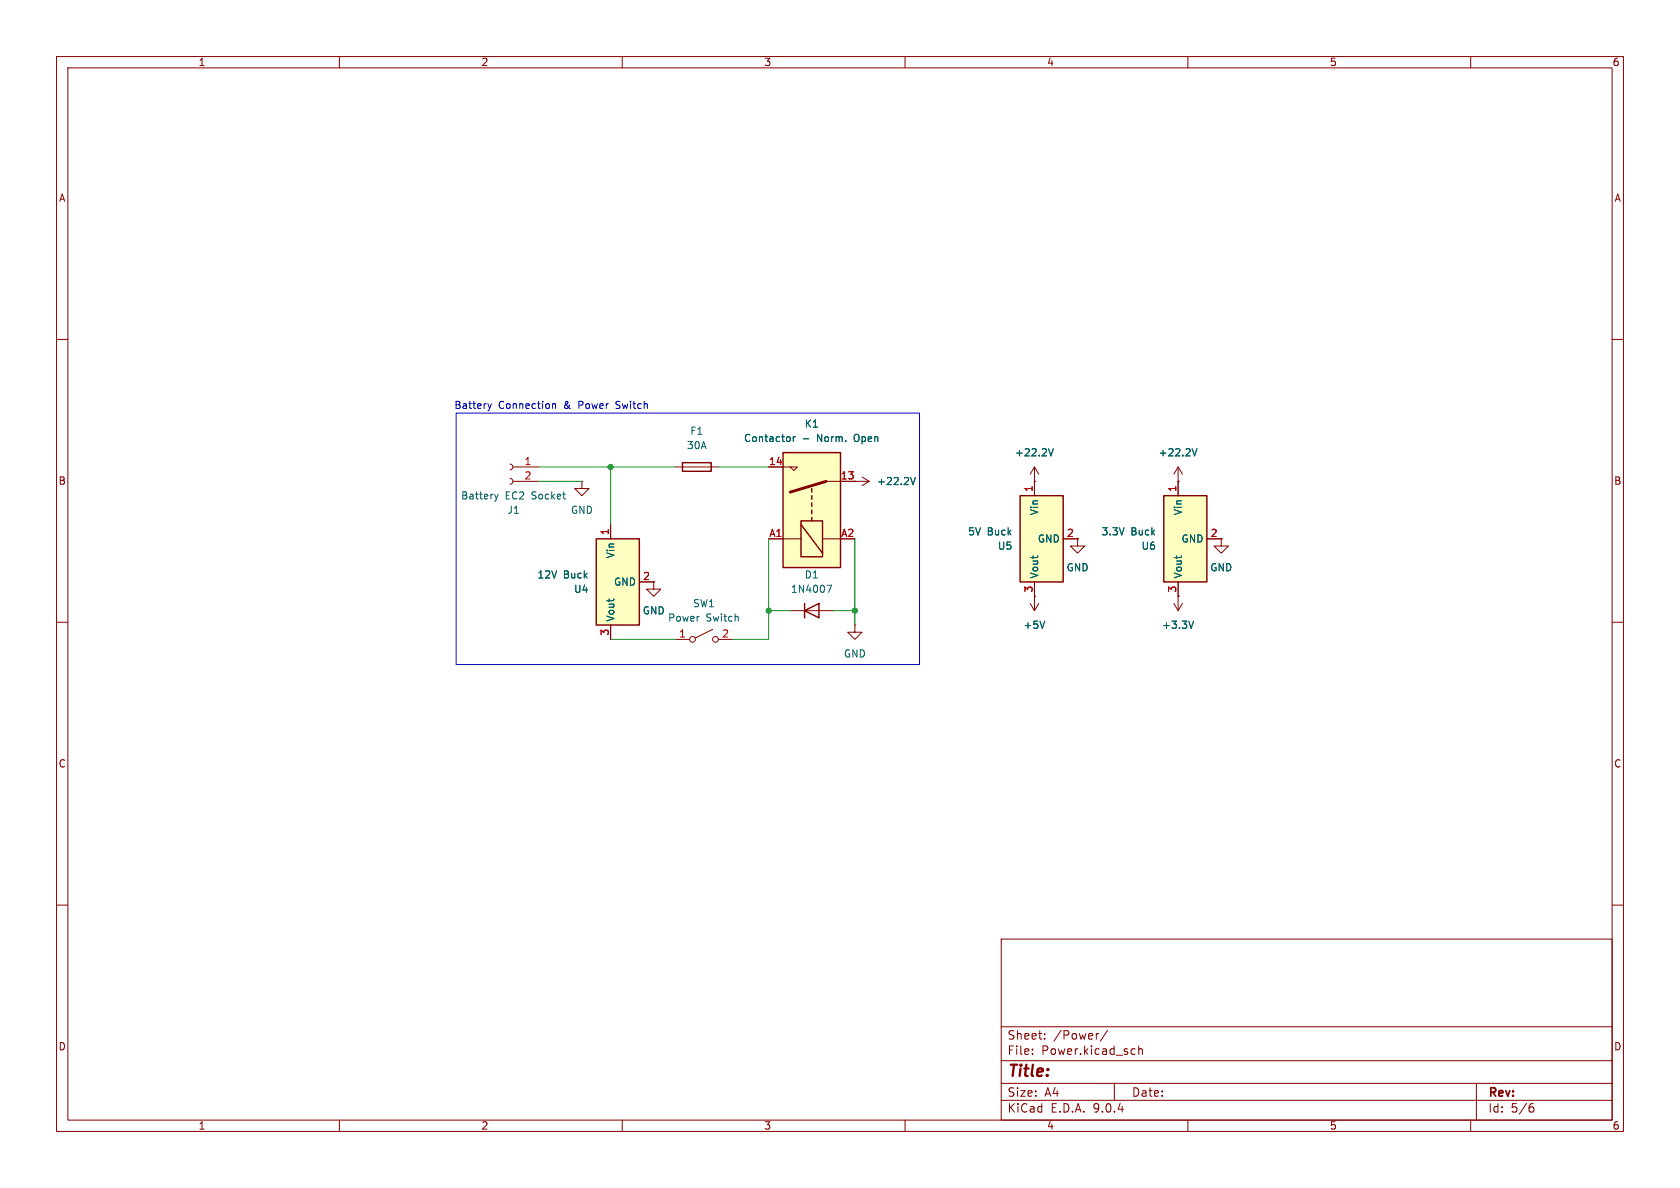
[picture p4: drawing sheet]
<svg xmlns="http://www.w3.org/2000/svg" width="297mm" height="210mm" viewBox="0 0 297 210" stroke-linecap="round" stroke-linejoin="round" font-family="sans-serif">
<g fill="none" stroke="#840000" stroke-width=".18">
<path d="M10 10h277v190h-277zM12 12h273v186h-273zM60 10v2M110 10v2M160 10v2M210 10v2M260 10v2M10 60h2M285 60h2M90.2 82l.3 .2 .2 .4-.2 .3-.3 .2M90.2 84.6l.3 .1 .2 .4-.2 .3-.3 .2M90.7 85.1h4.5"/>
<path d="M90.7 82.6h4.5M102.9 85.1v1.3h1.2l-1.2 1.2-1.3-1.2h1.3M102.9 85.1h.1M119.4 82.6h7.6M151.1 85.1h.1M151.1 85.1h2.6M152.4 84.3l1.3 .8M153.7 85.1l-1.3 .8M182.9 85.1h.1M182.9 82.6l-.8 1.2M182.9 82.6l.7 1.2M182.9 82.6v2.5"/>
<path d="M208.3 85.1h.1M208.3 82.6l-.8 1.2M208.3 82.6l.7 1.2M208.3 82.6v2.5M10 110h2M115.6 102.9v1.2h1.2l-1.2 1.3-1.3-1.3h1.3M115.6 102.9h.1M119.4 113h2.5M126 111.3l-3.1 1.5M127 113h2.5M139.7 108h7.6M151.1 110.5v1.3h1.3l-1.3 1.2-1.2-1.2h1.2"/>
<path d="M151.1 110.5h.1M285 110h2M10 160h2M177 166h108v32h-108zM285 160h2M60 198v2M110 198v2M160 198v2M177 194.5h108M177 191.5h108M177 187.5h108M177 181.5h108"/>
<path d="M182.5 186.3v.1M182.5 185.5v.1M184.7 183.6v.1M184.7 182.8v.1M194.2 182.7l-.2 .1M195.8 182.1l-1.3 2M197 191.5v3M200.2 185.4l.5 .1M200.7 186.3l-.5 .1M201.3 185.5l.2-.1 .4 .1 .1 .9M201.3 184.9v1.5M210 198v2"/>
<path d="M260 198v2M261 191.5v6.5M270.6 195.7h.4l.2 .3-.1 .5-.5 .1M271 195.1l-.4 .1"/>
<circle cx="122.4" cy="113" r=".51"/>
<circle cx="126.5" cy="113" r=".51"/>
</g>
<path d="M185.4 79.3l.4 1.3 .4-1.3M210.8 79.3l.4 1.3 .4-1.3M87.4 87.4l.4 .8M87.8 88.2l-.2 .4M88.1 87.4l-.3 .8M161 84.4l.4 1.3 .4-1.3M146.2 103.4h.8l-.5 1.3" fill="none" stroke="#006464" stroke-width=".18"/>
<path d="M120.6 81.8h5.1v1.5h-5.1zM142.2 108l2.6-1.3v2.5zM142.2 106.7v2.5" fill="none" stroke="#840000" stroke-width=".25"/>
<path d="M180.3 87.6h7.7v15.3h-7.7z" fill="#ffffc2"/>
<path d="M180.3 87.6h7.7v15.3h-7.7z" fill="none" stroke="#840000" stroke-width=".25"/>
<path d="M182.9 85.1v2.5M188 95.3h2.5M215.9 95.3v1.2h1.3l-1.3 1.3-1.3-1.3h1.3M215.9 95.3h.1M182.1 106.7l.8 1.3M182.9 105.4h.1M182.9 102.9v5.1M183.6 106.7l-.7 1.3" fill="none" stroke="#840000" stroke-width=".18"/>
<path d="M184.7 109.8l-.4 1.3" fill="none" stroke="#006464" stroke-width=".18"/>
<path d="M205.7 87.6h7.7v15.3h-7.7z" fill="#ffffc2"/>
<path d="M205.7 87.6h7.7v15.3h-7.7z" fill="none" stroke="#840000" stroke-width=".25"/>
<path d="M190.5 95.3v1.2h1.3l-1.3 1.3-1.3-1.3h1.3M190.5 95.3h.1M208.3 85.1v2.5M213.4 95.3h2.5M207.5 106.7l.8 1.3M208.3 105.4h.1M208.3 102.9v5.1M209 106.7l-.7 1.3" fill="none" stroke="#840000" stroke-width=".18"/>
<path d="M211 109.8l-.4 1.3" fill="none" stroke="#006464" stroke-width=".18"/>
<path d="M105.4 95.3h7.6v15.2h-7.6z" fill="#ffffc2"/>
<path d="M105.4 95.3h7.6v15.2h-7.6z" fill="none" stroke="#840000" stroke-width=".25"/>
<path d="M107.9 92.7v2.6M107.9 110.5v2.5M113 102.9h2.6" fill="none" stroke="#840000" stroke-width=".18"/>
<path d="M138.4 80h10.2v20.3h-10.2z" fill="#ffffc2"/>
<g fill="none" stroke="#840000" stroke-width=".18">
<path d="M107.9 92.7v2.6M135.9 82.6h5.1l-.7 .6-.6-.6M135.9 95.3h5.7M145.4 95.3h3.2M146 85.1h5.1M151.1 85.1h.1M182.9 85.1h.1M182.9 85.1v2.5M188 95.3h2.5M190.5 95.3h.1M208.3 85.1h.1M208.3 85.1v2.5"/>
<path d="M213.4 95.3h2.5M215.9 95.3h.1M107.9 110.5v2.5M113 102.9h2.6M115.6 102.9h.1M182.9 105.4h.1M182.9 102.9v2.5M208.3 105.4h.1M208.3 102.9v2.5"/>
</g>
<path d="M138.4 80h10.2v20.3h-10.2zM141.6 92.1h3.8v6.3h-3.8zM141.6 92.7l3.8 5.1M143.5 86.4v.6M143.5 87.6v.7M143.5 88.9v.6M143.5 90.2v.6M143.5 91.4v.7" fill="none" stroke="#840000" stroke-width=".25"/>
<path d="M146 85.1l-6.3 1.9" fill="none" stroke="#840000" stroke-width=".51"/>
<path d="M140.2 77.2v.8M140.6 77.2l-.4 .2M142 77.6h1M185.4 79.3l.4 1.3 .4-1.3M210.8 79.3l.4 1.3 .4-1.3M161 84.4l.4 1.3 .4-1.3M184.7 109.8l-.4 1.3M211 109.8l-.4 1.3" fill="none" stroke="#006464" stroke-width=".18"/>
<path d="M95.2 85.1h7.7M95.2 82.6h24.2M107.9 82.6v10.1M127 82.6h8.9M135.9 95.3v17.7h-6.4M151.1 95.3v15.2M107.9 113h11.5M135.9 108h3.8M147.3 108h3.8" fill="none" stroke="#009600" stroke-width=".18"/>
<path d="M80.6 73h82v44.5h-82zM86.3 71.4l.3 .8M86.6 72.2l-.2 .4M86.9 71.4l-.3 .8M97.7 71.4v.8M97.7 71.5l.2-.1h.3v.8" fill="none" stroke="#0000c2" stroke-width=".18"/>
<g fill="#009600" stroke="#009600" stroke-width=".18">
<circle cx="107.9" cy="82.6" r=".46"/>
<circle cx="135.9" cy="108" r=".46"/>
<circle cx="151.1" cy="108" r=".46"/>
</g>
<text font-size="2.8" fill="#840000" x="178" y="190.9">Title:</text>
<g font-size="2.1" fill="#840000">
<text x="178" y="184">Sheet:</text>
<text x="186.2" y="184">/Power/</text>
<text x="178" y="186.7">File:</text>
<text x="184.1" y="186.7">Power.kicad_sch</text>
<text x="178" y="196.9">KiCad</text>
<text x="178" y="194.1">Size:</text>
<text x="184.7" y="194.1">A4</text>
<text x="185.7" y="196.9">E.D.A.</text>
<text x="193.3" y="196.9">9.0.4</text>
<text x="200" y="194.1">Date:</text>
<text x="263" y="194.3">Rev:</text>
<text x="263" y="196.9">Id:</text>
<text x="267.1" y="196.9">5/6</text>
</g>
<g font-size="1.8" fill="#840000">
<text x="35" y="11.9">1</text>
<text x="85" y="11.9">2</text>
<text x="135" y="11.9">3</text>
<text x="185" y="11.9">4</text>
<text x="235" y="11.9">5</text>
<text x="285" y="11.9">6</text>
<text x="10.3" y="35.9">A</text>
<text x="285.3" y="35.9">A</text>
<text x="10.3" y="85.9">B</text>
<text x="285.3" y="85.9">B</text>
<text x="10.3" y="135.9">C</text>
<text x="285.3" y="135.9">C</text>
<text x="10.3" y="185.9">D</text>
<text x="285.3" y="185.9">D</text>
<text x="35" y="199.9">1</text>
<text x="85" y="199.9">2</text>
<text x="135" y="199.9">3</text>
<text x="185" y="199.9">4</text>
<text x="235" y="199.9">5</text>
<text x="285" y="199.9">6</text>
</g>
<g font-size="1.8" fill="#0000c2">
<text x="80.2" y="72.5">Battery</text>
<text x="88.1" y="72.5">Connection</text>
<text x="99.8" y="72.5">&amp;</text>
<text x="102.5" y="72.5">Power</text>
<text x="109.3" y="72.5">Switch</text>
</g>
<g font-size="1.8" fill="#006464">
<text x="121.9" y="77.1">F1</text>
<text x="142.2" y="75.8">K1</text>
<text x="121.3" y="79.6">30A</text>
<text x="131.4" y="78.3">Contactor</text>
<text x="144.5" y="78.3">Norm.</text>
<text x="151.3" y="78.3">Open</text>
<text x="179.3" y="80.9">+22.2V</text>
<text x="204.7" y="80.9">+22.2V</text>
<text x="81.4" y="88.5">Battery</text>
<text x="89.3" y="88.5">EC2</text>
<text x="94.1" y="88.5">Socket</text>
<text x="154.9" y="86">+22.2V</text>
<text x="89.6" y="91">J1</text>
<text x="100.8" y="91">GND</text>
<text x="171.1" y="94.8">5V</text>
<text x="174.5" y="94.8">Buck</text>
<text x="183.7" y="91.2" transform="rotate(-90 183.7 91.2)">Vin</text>
<text x="194.6" y="94.8">3.3V</text>
<text x="199.9" y="94.8">Buck</text>
<text x="209.1" y="91.2" transform="rotate(-90 209.1 91.2)">Vin</text>
<text x="108.8" y="98.8" transform="rotate(-90 108.8 98.8)">Vin</text>
<text x="176.3" y="97.4">U5</text>
<text x="183.4" y="96.1">GND</text>
<text x="188.5" y="101.2">GND</text>
<text x="201.7" y="97.4">U6</text>
<text x="208.8" y="96.1">GND</text>
<text x="213.9" y="101.2">GND</text>
<text x="94.9" y="102.5">12V</text>
<text x="99.6" y="102.5">Buck</text>
<text x="101.4" y="105">U4</text>
<text x="108.4" y="103.7">GND</text>
<text x="122.4" y="107.5">SW1</text>
<text x="139.7" y="105">1N4007</text>
<text x="142.2" y="102.5">D1</text>
<text x="183.7" y="102.4" transform="rotate(-90 183.7 102.4)">Vout</text>
<text x="209.1" y="102.4" transform="rotate(-90 209.1 102.4)">Vout</text>
<text x="108.8" y="110" transform="rotate(-90 108.8 110)">Vout</text>
<text x="113.5" y="108.8">GND</text>
<text x="118" y="110.1">Power</text>
<text x="124.8" y="110.1">Switch</text>
<text x="180.8" y="111.4">+5V</text>
<text x="205.3" y="111.4">+3.3V</text>
<text x="149.1" y="116.4">GND</text>
</g>
<g font-size="1.8" fill="#a90000">
<text x="92.6" y="82.3">1</text>
<text x="135.8" y="82.3">14</text>
<text x="92.6" y="84.8">2</text>
<text x="148.5" y="84.8">13</text>
<text x="182.6" y="87.1" transform="rotate(-90 182.6 87.1)">1</text>
<text x="208" y="87.1" transform="rotate(-90 208 87.1)">1</text>
<text x="107.7" y="94.7" transform="rotate(-90 107.7 94.7)">1</text>
<text x="135.9" y="95">A1</text>
<text x="148.6" y="95">A2</text>
<text x="188.5" y="95">2</text>
<text x="213.9" y="95">2</text>
<text x="113.6" y="102.6">2</text>
<text x="182.6" y="104.8" transform="rotate(-90 182.6 104.8)">3</text>
<text x="208" y="104.8" transform="rotate(-90 208 104.8)">3</text>
<text x="107.7" y="112.5" transform="rotate(-90 107.7 112.5)">3</text>
<text x="119.9" y="112.8">1</text>
<text x="127.6" y="112.8">2</text>
</g>
</svg>
